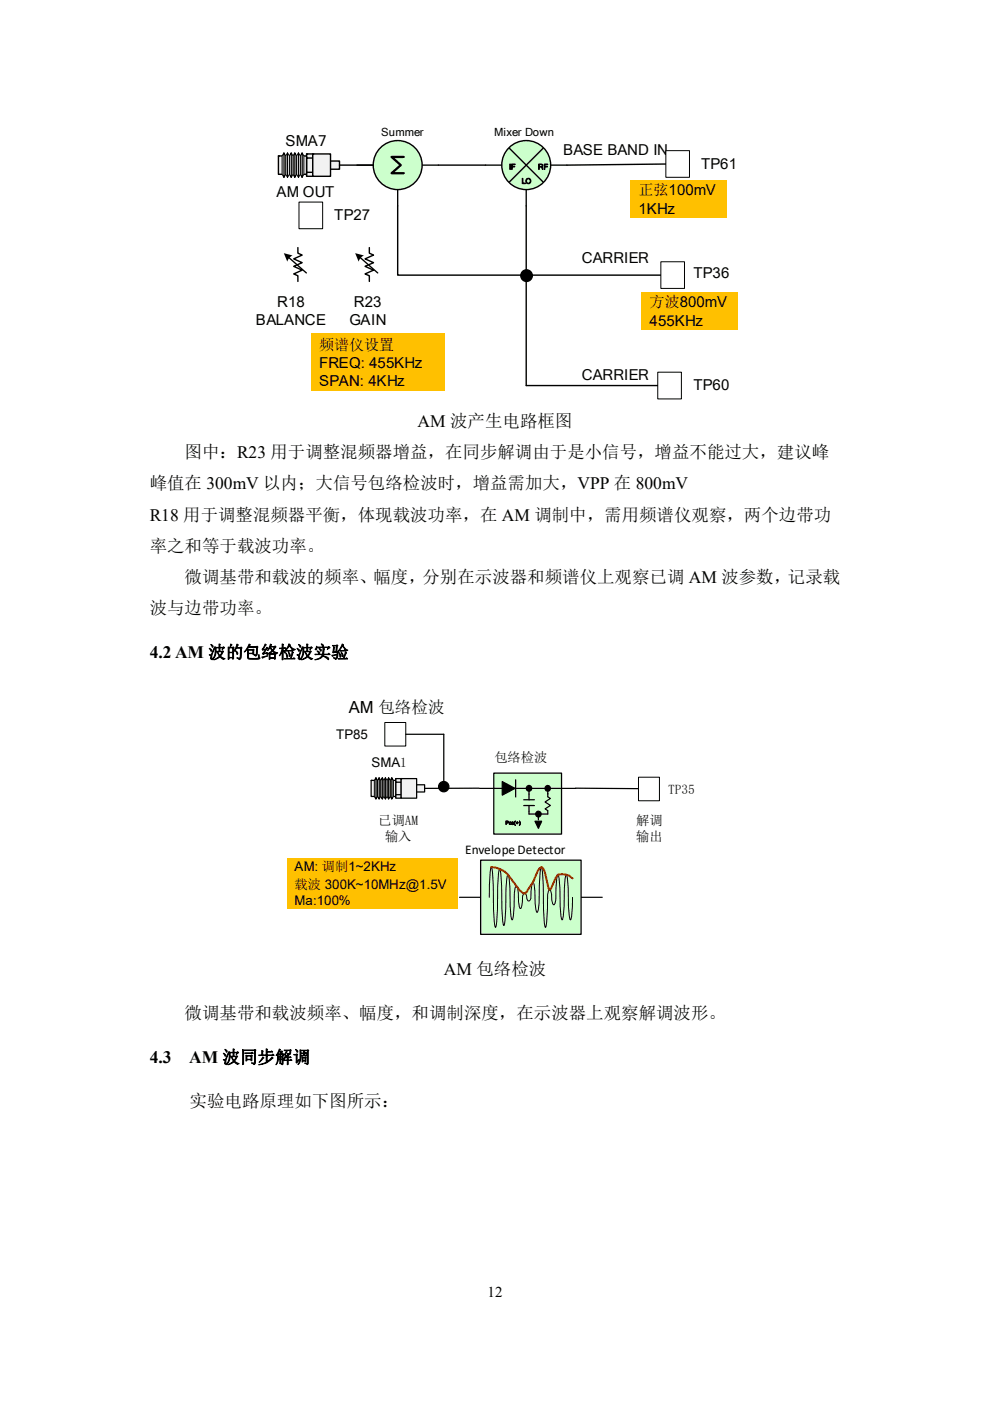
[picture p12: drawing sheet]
<svg xmlns="http://www.w3.org/2000/svg" width="210mm" height="297mm" viewBox="0 0 210 297" stroke-linecap="round" stroke-linejoin="round" font-family="sans-serif">
<path d="M103 35h17.2M111.6 40.2v3.4" fill="none" stroke="#000" stroke-width=".29"/>
<circle cx="111.6" cy="35" r="5.2" fill="#cfc"/>
<g fill="none" stroke="#000" stroke-width=".3">
<path d="M108 31.4l7.2 7.2M115.2 31.4l-7.2 7.2"/>
<circle cx="111.6" cy="35" r="5.2"/>
</g>
<path d="M60.5 28.2h14.6v3.4h-14.6z" fill="#fff"/>
<path d="M69.8 34.1h2.2v1.8h-2.2z" fill="#f2f2f2"/>
<path d="M69.8 34.1h2.2v1.8h-2.2zM69.8 34.1h.1" fill="none" stroke="#000" stroke-width=".3"/>
<path d="M65 32.6h1.3v4.8h-1.3z" fill="#f2f2f2"/>
<path d="M65 32.6h1.3v4.8h-1.3zM65 32.6h.1" fill="none" stroke="#000" stroke-width=".3"/>
<path d="M65 33.5h1.3v3h-1.3z" fill="#f2f2f2"/>
<path d="M65 33.5h1.3v3h-1.3zM65 33.5h.1" fill="none" stroke="#000" stroke-width=".3"/>
<path d="M59.1 33.1h5.9v3.9h-5.9z" fill="#f2f2f2"/>
<path d="M59.1 33.1h5.9v3.9h-5.9zM59.1 33.1h.1" fill="none" stroke="#000" stroke-width=".3"/>
<path d="M66.3 32.6h3.8v4.8h-3.8z" fill="#f2f2f2"/>
<path d="M66.3 32.6h3.8v4.8h-3.8zM66.3 32.6h.1M141.2 34.8l-21 .2" fill="none" stroke="#000" stroke-width=".3"/>
<path d="M60 32.4v5.2M60.4 32.4v5.2M60.8 32.4v5.2M61.6 32.4v5.2M62 32.4v5.2M62.3 32.4v5.2M62.7 32.4v5.2M63.5 32.4v5.2M63.9 32.4v5.2M64.3 32.4v5.2" fill="none" stroke="#f2f2f2" stroke-width=".38"/>
<path d="M60.2 32.4v5.2l-.4-.6v-3.9zM60.2 32.4l.4 .7v3.9l-.4 .6zM61 32.4v5.2l-.4-.6v-3.9zM61 32.4l.4 .7v3.9l-.4 .6zM61.8 32.4v5.2l-.4-.6v-3.9zM61.8 32.4l.3 .7v3.9l-.3 .6zM62.5 32.4v5.2l-.4-.6v-3.9zM62.5 32.4l.4 .7v3.9l-.4 .6zM63.3 32.4l.4 .7v3.9l-.4 .6zM63.3 32.4v5.2l-.4-.6v-3.9zM64.1 32.4v5.2l-.4-.6v-3.9zM64.1 32.4l.4 .7v3.9l-.4 .6z" fill="none" stroke="#000" stroke-width=".21"/>
<path d="M61.2 32.4v5.2M63.1 32.4v5.2" fill="none" stroke="#f2f2f2" stroke-width=".4"/>
<path d="M75.7 35h17.3M84.3 40.2v3.4" fill="none" stroke="#000" stroke-width=".29"/>
<circle cx="84.3" cy="35" r="5.2" fill="#cfc"/>
<g fill="none" stroke="#000" stroke-width=".3">
<path d="M72 35h7.2M93 35h10M84.3 43.6v14.7h55.9M111.6 43.6v38.1"/>
<circle cx="84.3" cy="35" r="5.2"/>
<circle cx="111.7" cy="58.4" r="1.22"/>
</g>
<path d="M85.6 33.3h-2.5l1.9 1.7-1.9 1.7h2.5" fill="none" stroke="#000" stroke-width=".48"/>
<circle cx="111.7" cy="58.4" r="1.22" fill="#000"/>
<g fill="#ffc000">
<path d="M133.8 38.2h20.4v8h-20.4z"/>
<path d="M136.1 61.9h20.4v8h-20.4z"/>
<path d="M66 70.8h28.3v12.1h-28.3z"/>
</g>
<path d="M111.6 81.7h27.9" fill="none" stroke="#000" stroke-width=".3"/>
<path d="M141.2 31.9h5v5.7h-5z" fill="#fff"/>
<path d="M141.2 31.9h5v5.7h-5z" fill="none" stroke="#000" stroke-width=".21"/>
<path d="M140.2 55.5h5v5.7h-5z" fill="#fff"/>
<path d="M140.2 55.5h5v5.7h-5z" fill="none" stroke="#000" stroke-width=".21"/>
<path d="M139.5 78.9h5v5.7h-5z" fill="#fff"/>
<path d="M139.5 78.9h5v5.7h-5z" fill="none" stroke="#000" stroke-width=".21"/>
<path d="M63.2 52.5v1.2l.9 .4-1.8 .8 1.8 .8-1.8 .8 1.8 .8-1.8 .8 .9 .4v1.2M78.3 52.5v1.2l.9 .4-1.8 .8 1.8 .8-1.8 .8 1.8 .8-1.8 .8 .9 .4v1.2" fill="none" stroke="#000" stroke-width=".3"/>
<path d="M61.2 54.5l3.8 3.4M76.3 54.5l3.8 3.4" fill="none" stroke="#000" stroke-width=".29"/>
<g fill="#000">
<path d="M60.2 53.7l1.9 .5-.9 .6-.3 .7z" fill-rule="evenodd"/>
<path d="M75.3 53.7l1.9 .5-.8 .6-.3 .7z" fill-rule="evenodd"/>
</g>
<path d="M63.4 42.8h5v5.7h-5z" fill="#fff"/>
<path d="M63.4 42.8h5v5.7h-5z" fill="none" stroke="#000" stroke-width=".21"/>
<path d="M104.7 163.9h14.4v12.9h-14.4z" fill="#cfc"/>
<g fill="none" stroke="#000" stroke-width=".26">
<path d="M104.7 163.9h14.4v12.9h-14.4zM106.5 165.7l2.7 1.5-2.7 1.4zM109.4 165.3v3.7M111.1 169.6h2.2M111.1 170.8h2.2M112.2 167.3v2.3M112.2 170.8v1.8h4M113.5 174.1h1.4l-.7 1.5zM114.2 172.6v1.2M116.2 167.3v1.1"/>
<circle cx="112.2" cy="167.1" r=".59"/>
<circle cx="114.2" cy="172.6" r=".58"/>
<circle cx="116.2" cy="167.1" r=".58"/>
</g>
<path d="M101.7 167.2h20.4M116.2 168.2v.7l.5 .4-1.1 .7 1.1 .8-1.1 .7 .6 .4v.7" fill="none" stroke="#000" stroke-width=".25"/>
<g fill="#000">
<path d="M106.5 165.7l2.7 1.5-2.7 1.4zM113.5 174.1h1.4l-.7 1.5z"/>
<circle cx="112.2" cy="167.1" r=".59"/>
<circle cx="114.2" cy="172.6" r=".58"/>
<circle cx="116.2" cy="167.1" r=".58"/>
</g>
<path d="M78.7 160.1h12.9v3h-12.9z" fill="#fff"/>
<path d="M88.2 166.4h1.9v1.5h-1.9z" fill="#f2f2f2"/>
<path d="M88.2 166.4h1.9v1.5h-1.9zM88.2 166.4h.1" fill="none" stroke="#000" stroke-width=".26"/>
<path d="M83.9 165.1h1.2v4.1h-1.2z" fill="#f2f2f2"/>
<path d="M83.9 165.1h1.2v4.1h-1.2zM83.9 165.1h.1" fill="none" stroke="#000" stroke-width=".26"/>
<path d="M83.9 165.8h1.2v2.7h-1.2z" fill="#f2f2f2"/>
<path d="M83.9 165.8h1.2v2.7h-1.2zM83.9 165.8h.1" fill="none" stroke="#000" stroke-width=".26"/>
<path d="M78.7 165.5h5.2v3.4h-5.2z" fill="#f2f2f2"/>
<path d="M78.7 165.5h5.2v3.4h-5.2zM78.7 165.5h.1" fill="none" stroke="#000" stroke-width=".26"/>
<path d="M85.1 165.1h3.3v4.1h-3.3z" fill="#f2f2f2"/>
<path d="M85.1 165.1h3.3v4.1h-3.3zM85.1 165.1h.1M101.6 167.1l-11.5 .1M122.1 167.1l14.3 .1" fill="none" stroke="#000" stroke-width=".26"/>
<path d="M79.6 164.9v4.5M79.9 164.9v4.5M80.2 164.9v4.5M80.6 164.9v4.5M80.9 164.9v4.5M81.3 164.9v4.5M81.9 164.9v4.5M82.3 164.9v4.5M82.6 164.9v4.5M82.9 164.9v4.5M83.3 164.9v4.5" fill="none" stroke="#f2f2f2" stroke-width=".34"/>
<path d="M79.7 164.9l.4 .6v3.4l-.4 .5zM79.7 164.9v4.5l-.3-.5v-3.4zM80.4 164.9l.4 .6v3.4l-.4 .5zM80.4 164.9v4.5l-.3-.5v-3.4zM81.1 164.9v4.5l-.3-.5v-3.4zM81.1 164.9l.3 .6v3.4l-.3 .5zM81.7 164.9l.4 .6v3.4l-.4 .5zM81.7 164.9v4.5l-.3-.5v-3.4zM82.4 164.9v4.5l-.3-.5v-3.4zM82.4 164.9l.4 .6v3.4l-.4 .5zM83.1 164.9l.3 .6v3.4l-.3 .5zM83.1 164.9v4.5l-.3-.5v-3.4z" fill="none" stroke="#000" stroke-width=".21"/>
<path d="M81.6 164.9v4.5" fill="none" stroke="#f2f2f2" stroke-width=".32"/>
<path d="M97.5 190.2h30.2" fill="none" stroke="#000" stroke-width=".25"/>
<path d="M101.9 182.4h21.4v15.7h-21.4z" fill="#cfc"/>
<path d="M101.9 182.4h21.4v15.7h-21.4z" fill="none" stroke="#000" stroke-width=".26"/>
<path d="M103.8 190.2a24.8 24.8 0 0 1 .4-6.4 39.8 39.8 0 0 1 .5 8.9l.1 2.8 .3 1.1a39 39 0 0 0 .5-8.7l.1-2.6 .3-1.1a35.7 35.7 0 0 1 .5 8.4l.1 2.6 .3 1a37 37 0 0 0 .4-8.1l.2-2.2 .2-.5a17.9 17.9 0 0 1 .5 5.9l.1 2.7 .3 1a17.3 17.3 0 0 0 .5-5.5 2.25 2.25 0 0 1 .4-1.7l.4 1 .1 2.9 .4 .9a4.9 4.9 0 0 0 .5-2.7l.4-.5a1.5 1.5 0 0 1 .5 1.4l.4 .2a.71 .71 0 0 0 .4-.8l.1-2.2 .4-1a13 13 0 0 1 .4 4.9l.3 1.4 .1 .1 .1-.1a28.9 28.9 0 0 0 .4-6.6l.4-2.9a39.7 39.7 0 0 1 .5 8.9l.1 2.8 .3 1.1a39.7 39.7 0 0 0 .5-7.3l.2-.6h.3l.2 .6 .2 1.9 .4 .6 .2-.3 .2-.8a16.8 16.8 0 0 1 .4-5.3 18.4 18.4 0 0 1 .5 5.9l.2 2.7 .2 1a18.3 18.3 0 0 0 .5-5.9l.1-2.6 .3-1.1a17.9 17.9 0 0 1 .5 5.9l.1 2.7 .3 1 .3-1 .1-3.8" fill="none" stroke="#000" stroke-width=".21"/>
<path d="M104.2 183.8a5.2 5.2 0 0 1 3.5 1.6l2.6 3.4 1 .6 .3-.2 1.5-2.2 1-2.4 .7-.8 .3 .2 .4 .8 .9 3.5 .2 .3 .3-.3 1-2.3 .4-.6a3.1 3.1 0 0 1 3.1 .8" fill="none" stroke="#f00" stroke-width=".42"/>
<path d="M135.4 164.8h4.5v5h-4.5z" fill="#fff"/>
<path d="M135.4 164.8h4.5v5h-4.5z" fill="none" stroke="#000" stroke-width=".21"/>
<path d="M61 181.9h36.1v10.7h-36.1z" fill="#ffc000"/>
<path d="M81.6 153.2h4.5v5h-4.5z" fill="#fff"/>
<path d="M81.6 153.2h4.5v5h-4.5z" fill="none" stroke="#000" stroke-width=".21"/>
<g fill="none" stroke="#000" stroke-width=".26">
<path d="M86.1 155.7h8v11.4"/>
<circle cx="94.1" cy="166.8" r="1.09"/>
</g>
<circle cx="94.1" cy="166.8" r="1.09" fill="#000"/>
<g font-size="3.7">
<text x="88.6" y="90.6">AM 波产生电路框图</text>
<text x="39.2" y="97.2">图中：R23 用于调整混频器增益，在同步解调由于是小信号，增益不能过大，建议峰</text>
<text x="31.8" y="103.8">峰值在 300mV 以内；大信号包络检波时，增益需加大，VPP 在 800mV</text>
<text x="31.7" y="110.4">R18 用于调整混频器平衡，体现载波功率，在 AM 调制中，需用频谱仪观察，两个边带功</text>
<text x="31.7" y="117">率之和等于载波功率。</text>
<text x="39.2" y="123.6">微调基带和载波的频率、幅度，分别在示波器和频谱仪上观察已调 AM 波参数，记录载</text>
<text x="31.8" y="130.2">波与边带功率。</text>
<text x="31.8" y="139.6">4.2 AM 波的包络检波实验</text>
<text x="94.1" y="206.7">AM 包络检波</text>
<text x="39.2" y="216">微调基带和载波频率、幅度，和调制深度，在示波器上观察解调波形。</text>
<text x="31.8" y="225.4">4.3</text>
<text x="40.1" y="225.4">AM 波同步解调</text>
<text x="40.2" y="234.8">实验电路原理如下图所示：</text>
</g>
<text font-size="3.5" x="74" y="151.2">AM 包络检波</text>
<g font-size="3.2">
<text x="60.6" y="30.9">SMA7</text>
<text x="119.5" y="32.9">BASE BAND IN</text>
<text x="148.7" y="35.8">TP61</text>
<text x="58.6" y="41.9">AM OUT</text>
<text x="135.4" y="41.4">正弦100mV</text>
<text x="70.9" y="46.7">TP27</text>
<text x="135.4" y="45.3">1KHz</text>
<text x="123.4" y="55.8">CARRIER</text>
<text x="147.1" y="58.9">TP36</text>
<text x="58.8" y="65">R18</text>
<text x="75.1" y="65">R23</text>
<text x="137.8" y="65.1">方波800mV</text>
<text x="54.3" y="68.9">BALANCE</text>
<text x="74.1" y="68.9">GAIN</text>
<text x="137.8" y="69">455KHz</text>
<text x="67.7" y="74.1">频谱仪设置</text>
<text x="67.7" y="78">FREQ: 455KHz</text>
<text x="67.7" y="81.9">SPAN: 4KHz</text>
<text x="123.4" y="80.5">CARRIER</text>
<text x="147.1" y="82.8">TP60</text>
<text x="103.4" y="275.1">12</text>
</g>
<g font-size="2.8">
<text x="71.3" y="156.6">TP85</text>
<text x="104.9" y="161.6">包络检波</text>
<text x="78.8" y="162.6">SMA1</text>
<text x="141.7" y="168.3">TP35</text>
<text x="80.2" y="174.9">已调AM</text>
<text x="81.7" y="178.3">输入</text>
<text x="134.9" y="175">解调</text>
<text x="134.9" y="178.4">输出</text>
<text x="62.5" y="184.7">AM: 调制1~2KHz</text>
<text x="98.7" y="181.1">Envelope Detector</text>
<text x="62.5" y="188.4">载波 300K~10MHz@1.5V</text>
<text x="62.5" y="191.9">Ma:100%</text>
</g>
<g font-size="2.4">
<text x="80.9" y="28.9">Summer</text>
<text x="104.8" y="28.9">Mixer Down</text>
</g>
<g font-size="1.6">
<text x="108" y="35.9">IF</text>
<text x="114.1" y="35.9">RF</text>
<text x="110.6" y="38.9">LO</text>
</g>
<text font-size="1.1" x="107.2" y="174.8">Pos(+)</text>
</svg>
